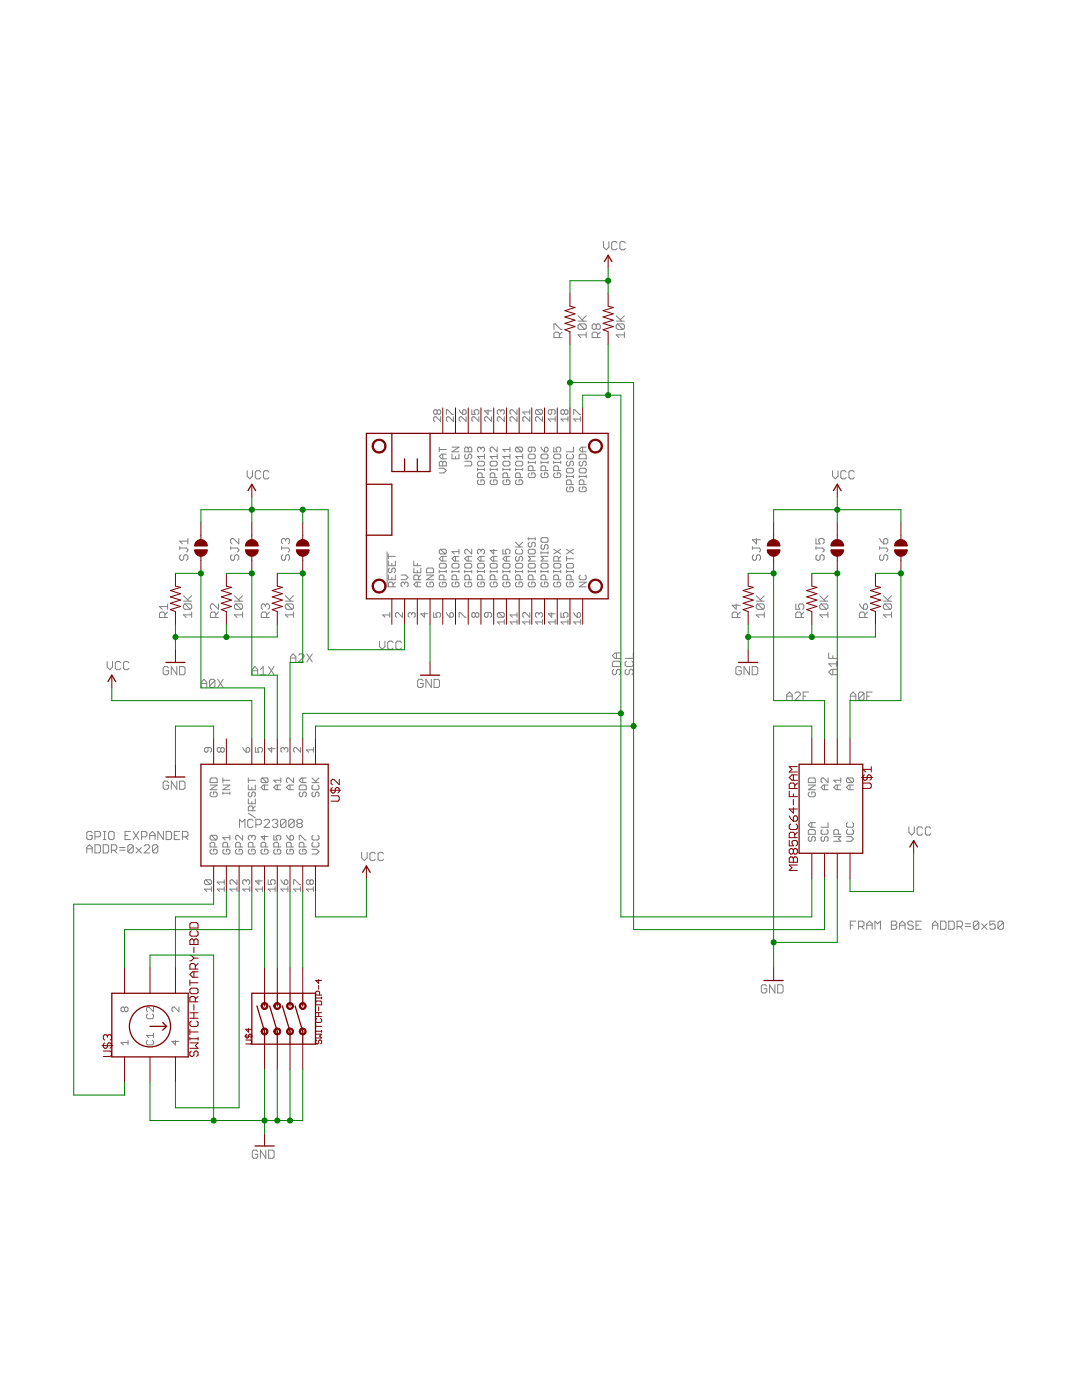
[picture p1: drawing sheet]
<?xml version="1.0" encoding="utf-8"?>
<!DOCTYPE eagle SYSTEM "eagle.dtd">
<eagle version="9.2.2">
<drawing>
<settings>
<setting alwaysvectorfont="yes"/>
<setting keepoldvectorfont="yes"/>
<setting verticaltext="up"/>
</settings>
<grid distance="0.1" unitdist="inch" unit="inch" style="lines" multiple="1" display="no" altdistance="0.01" altunitdist="inch" altunit="inch"/>
<schematic xreflabel="%F%N/%S.%C%R" xrefpart="/%S.%C%R">
<libraries>
<library name="microbuilder">
<symbols>
<symbol name="MICROSHIELD">
<wire x1="0" y1="33.02" x2="0" y2="22.86" width="0.254" layer="94"/>
<wire x1="0" y1="22.86" x2="0" y2="12.7" width="0.254" layer="94"/>
<wire x1="0" y1="12.7" x2="0" y2="0" width="0.254" layer="94"/>
<wire x1="0" y1="0" x2="48.26" y2="0" width="0.254" layer="94"/>
<wire x1="48.26" y1="0" x2="48.26" y2="33.02" width="0.254" layer="94"/>
<wire x1="48.26" y1="33.02" x2="12.7" y2="33.02" width="0.254" layer="94"/>
<pin name="!RESET" x="5.08" y="-5.08" length="middle" direction="in" rot="R90"/>
<pin name="3V" x="7.62" y="-5.08" length="middle" direction="sup" rot="R90"/>
<pin name="AREF" x="10.16" y="-5.08" length="middle" direction="pas" rot="R90"/>
<pin name="GND" x="12.7" y="-5.08" length="middle" direction="pwr" rot="R90"/>
<pin name="GPIOA0" x="15.24" y="-5.08" length="middle" rot="R90"/>
<pin name="GPIOA1" x="17.78" y="-5.08" length="middle" rot="R90"/>
<pin name="GPIOA2" x="20.32" y="-5.08" length="middle" rot="R90"/>
<pin name="GPIOA3" x="22.86" y="-5.08" length="middle" rot="R90"/>
<pin name="GPIOA4" x="25.4" y="-5.08" length="middle" rot="R90"/>
<pin name="GPIOA5" x="27.94" y="-5.08" length="middle" rot="R90"/>
<pin name="GPIOSCK" x="30.48" y="-5.08" length="middle" rot="R90"/>
<pin name="GPIOMOSI" x="33.02" y="-5.08" length="middle" rot="R90"/>
<pin name="GPIOMISO" x="35.56" y="-5.08" length="middle" rot="R90"/>
<pin name="GPIORX" x="38.1" y="-5.08" length="middle" rot="R90"/>
<pin name="GPIOTX" x="40.64" y="-5.08" length="middle" rot="R90"/>
<pin name="NC" x="43.18" y="-5.08" length="middle" direction="pas" rot="R90"/>
<pin name="GPIOSDA" x="43.18" y="38.1" length="middle" rot="R270"/>
<pin name="GPIOSCL" x="40.64" y="38.1" length="middle" rot="R270"/>
<circle x="45.72" y="30.48" radius="1.27" width="0.254" layer="94"/>
<circle x="45.72" y="2.54" radius="1.27" width="0.254" layer="94"/>
<pin name="GPIO5" x="38.1" y="38.1" length="middle" rot="R270"/>
<pin name="GPIO9" x="33.02" y="38.1" length="middle" rot="R270"/>
<pin name="GPIO6" x="35.56" y="38.1" length="middle" rot="R270"/>
<pin name="GPIO10" x="30.48" y="38.1" length="middle" rot="R270"/>
<pin name="GPIO11" x="27.94" y="38.1" length="middle" rot="R270"/>
<pin name="GPIO12" x="25.4" y="38.1" length="middle" rot="R270"/>
<pin name="GPIO13" x="22.86" y="38.1" length="middle" rot="R270"/>
<pin name="EN" x="17.78" y="38.1" length="middle" direction="pas" rot="R270"/>
<pin name="USB" x="20.32" y="38.1" length="middle" direction="sup" rot="R270"/>
<pin name="VBAT" x="15.24" y="38.1" length="middle" direction="sup" rot="R270"/>
<wire x1="12.7" y1="33.02" x2="5.08" y2="33.02" width="0.254" layer="94"/>
<wire x1="5.08" y1="33.02" x2="0" y2="33.02" width="0.254" layer="94"/>
<wire x1="5.08" y1="33.02" x2="5.08" y2="25.4" width="0.254" layer="94"/>
<wire x1="5.08" y1="25.4" x2="7.62" y2="25.4" width="0.254" layer="94"/>
<wire x1="7.62" y1="25.4" x2="10.16" y2="25.4" width="0.254" layer="94"/>
<wire x1="10.16" y1="25.4" x2="12.7" y2="25.4" width="0.254" layer="94"/>
<wire x1="12.7" y1="25.4" x2="12.7" y2="33.02" width="0.254" layer="94"/>
<wire x1="7.62" y1="27.94" x2="7.62" y2="25.4" width="0.254" layer="94"/>
<wire x1="10.16" y1="27.94" x2="10.16" y2="25.4" width="0.254" layer="94"/>
<wire x1="0" y1="22.86" x2="5.08" y2="22.86" width="0.254" layer="94"/>
<wire x1="5.08" y1="22.86" x2="5.08" y2="12.7" width="0.254" layer="94"/>
<wire x1="5.08" y1="12.7" x2="0" y2="12.7" width="0.254" layer="94"/>
<circle x="2.54" y="2.54" radius="1.27" width="0.254" layer="94"/>
<circle x="2.54" y="30.48" radius="1.27" width="0.254" layer="94"/>
</symbol>
</symbols>
<devicesets>
<deviceset name="FEATHERWING" prefix="MS">
<gates>
<gate name="G$1" symbol="MICROSHIELD" x="-25.4" y="-15.24"/>
</gates>
<devices>
<device name="" package="FEATHERWING">
<connects>
<connect gate="G$1" pin="!RESET" pad="1"/>
<connect gate="G$1" pin="3V" pad="2"/>
<connect gate="G$1" pin="AREF" pad="3"/>
<connect gate="G$1" pin="EN" pad="27"/>
<connect gate="G$1" pin="GND" pad="4"/>
<connect gate="G$1" pin="GPIO10" pad="22"/>
<connect gate="G$1" pin="GPIO11" pad="23"/>
<connect gate="G$1" pin="GPIO12" pad="24"/>
<connect gate="G$1" pin="GPIO13" pad="25"/>
<connect gate="G$1" pin="GPIO5" pad="19"/>
<connect gate="G$1" pin="GPIO6" pad="20"/>
<connect gate="G$1" pin="GPIO9" pad="21"/>
<connect gate="G$1" pin="GPIOA0" pad="5"/>
<connect gate="G$1" pin="GPIOA1" pad="6"/>
<connect gate="G$1" pin="GPIOA2" pad="7"/>
<connect gate="G$1" pin="GPIOA3" pad="8"/>
<connect gate="G$1" pin="GPIOA4" pad="9"/>
<connect gate="G$1" pin="GPIOA5" pad="10"/>
<connect gate="G$1" pin="GPIOMISO" pad="13"/>
<connect gate="G$1" pin="GPIOMOSI" pad="12"/>
<connect gate="G$1" pin="GPIORX" pad="14"/>
<connect gate="G$1" pin="GPIOSCK" pad="11"/>
<connect gate="G$1" pin="GPIOSCL" pad="18"/>
<connect gate="G$1" pin="GPIOSDA" pad="17"/>
<connect gate="G$1" pin="GPIOTX" pad="15"/>
<connect gate="G$1" pin="NC" pad="16"/>
<connect gate="G$1" pin="USB" pad="26"/>
<connect gate="G$1" pin="VBAT" pad="28"/>
</connects>
<technologies>
<technology name=""/>
</technologies>
</device>
<device name="_NODIM" package="FEATHERWING_DIM">
<connects>
<connect gate="G$1" pin="!RESET" pad="1"/>
<connect gate="G$1" pin="3V" pad="2"/>
<connect gate="G$1" pin="AREF" pad="3"/>
<connect gate="G$1" pin="EN" pad="27"/>
<connect gate="G$1" pin="GND" pad="4"/>
<connect gate="G$1" pin="GPIO10" pad="22"/>
<connect gate="G$1" pin="GPIO11" pad="23"/>
<connect gate="G$1" pin="GPIO12" pad="24"/>
<connect gate="G$1" pin="GPIO13" pad="25"/>
<connect gate="G$1" pin="GPIO5" pad="19"/>
<connect gate="G$1" pin="GPIO6" pad="20"/>
<connect gate="G$1" pin="GPIO9" pad="21"/>
<connect gate="G$1" pin="GPIOA0" pad="5"/>
<connect gate="G$1" pin="GPIOA1" pad="6"/>
<connect gate="G$1" pin="GPIOA2" pad="7"/>
<connect gate="G$1" pin="GPIOA3" pad="8"/>
<connect gate="G$1" pin="GPIOA4" pad="9"/>
<connect gate="G$1" pin="GPIOA5" pad="10"/>
<connect gate="G$1" pin="GPIOMISO" pad="13"/>
<connect gate="G$1" pin="GPIOMOSI" pad="12"/>
<connect gate="G$1" pin="GPIORX" pad="14"/>
<connect gate="G$1" pin="GPIOSCK" pad="11"/>
<connect gate="G$1" pin="GPIOSCL" pad="18"/>
<connect gate="G$1" pin="GPIOSDA" pad="17"/>
<connect gate="G$1" pin="GPIOTX" pad="15"/>
<connect gate="G$1" pin="NC" pad="16"/>
<connect gate="G$1" pin="USB" pad="26"/>
<connect gate="G$1" pin="VBAT" pad="28"/>
</connects>
<technologies>
<technology name=""/>
</technologies>
</device>
</devices>
</deviceset>
</devicesets>
</library>
<library name="rickk2">
<symbols>
<symbol name="MB85RC64-FRAM">
<pin name="A0" x="-10.16" y="7.62" visible="pin" length="middle" direction="in"/>
<pin name="A1" x="-10.16" y="5.08" visible="pin" length="middle" direction="in"/>
<pin name="A2" x="-10.16" y="2.54" visible="pin" length="middle" direction="in"/>
<pin name="GND" x="-10.16" y="0" visible="pin" length="middle" direction="pas"/>
<pin name="SDA" x="17.78" y="0" visible="pin" length="middle" rot="R180"/>
<pin name="SCL" x="17.78" y="2.54" visible="pin" length="middle" direction="in" rot="R180"/>
<pin name="WP" x="17.78" y="5.08" visible="pin" length="middle" direction="in" rot="R180"/>
<pin name="VCC" x="17.78" y="7.62" visible="pin" length="middle" direction="pwr" rot="R180"/>
<wire x1="-5.08" y1="-2.54" x2="-5.08" y2="10.16" width="0.254" layer="94"/>
<wire x1="-5.08" y1="10.16" x2="12.7" y2="10.16" width="0.254" layer="94"/>
<wire x1="12.7" y1="10.16" x2="12.7" y2="-2.54" width="0.254" layer="94"/>
<wire x1="12.7" y1="-2.54" x2="-5.08" y2="-2.54" width="0.254" layer="94"/>
<text x="-5.08" y="10.16" size="1.778" layer="94">&gt;NAME</text>
<text x="-5.08" y="-4.572" size="1.778" layer="94">&gt;VALUE</text>
</symbol>
<symbol name="MCP23008">
<pin name="SCK" x="-15.24" y="12.7" length="middle" direction="in"/>
<pin name="SDA" x="-15.24" y="10.16" length="middle"/>
<pin name="A2" x="-15.24" y="7.62" length="middle" direction="in"/>
<pin name="A1" x="-15.24" y="5.08" length="middle" direction="in"/>
<pin name="A0" x="-15.24" y="2.54" length="middle"/>
<pin name="/RESET" x="-15.24" y="0" length="middle" direction="in"/>
<pin name="INT" x="-15.24" y="-5.08" length="middle" direction="out"/>
<pin name="GND" x="-15.24" y="-7.62" length="middle" direction="pas"/>
<pin name="GP0" x="15.24" y="-7.62" length="middle" rot="R180"/>
<pin name="GP1" x="15.24" y="-5.08" length="middle" rot="R180"/>
<pin name="GP2" x="15.24" y="-2.54" length="middle" rot="R180"/>
<pin name="GP3" x="15.24" y="0" length="middle" rot="R180"/>
<pin name="GP4" x="15.24" y="2.54" length="middle" rot="R180"/>
<pin name="GP5" x="15.24" y="5.08" length="middle" rot="R180"/>
<pin name="GP6" x="15.24" y="7.62" length="middle" rot="R180"/>
<pin name="GP7" x="15.24" y="10.16" length="middle" rot="R180"/>
<pin name="VCC" x="15.24" y="12.7" length="middle" direction="pas" rot="R180"/>
<wire x1="-10.16" y1="-10.16" x2="-10.16" y2="15.24" width="0.254" layer="94"/>
<wire x1="-10.16" y1="15.24" x2="10.16" y2="15.24" width="0.254" layer="94"/>
<wire x1="10.16" y1="15.24" x2="10.16" y2="-10.16" width="0.254" layer="94"/>
<wire x1="10.16" y1="-10.16" x2="-10.16" y2="-10.16" width="0.254" layer="94"/>
<text x="-7.62" y="15.748" size="1.778" layer="94">&gt;NAME</text>
</symbol>
<symbol name="PAD-JUMPER-2-NO">
<wire x1="0.381" y1="0.635" x2="0.381" y2="-0.635" width="1.27" layer="94" curve="-180" cap="flat"/>
<wire x1="-0.381" y1="-0.635" x2="-0.381" y2="0.635" width="1.27" layer="94" curve="-180" cap="flat"/>
<wire x1="2.54" y1="0" x2="1.651" y2="0" width="0.1524" layer="94"/>
<wire x1="-2.54" y1="0" x2="-1.651" y2="0" width="0.1524" layer="94"/>
<text x="-2.54" y="2.54" size="1.778" layer="95">&gt;NAME</text>
<pin name="2" x="5.08" y="0" visible="off" length="short" direction="pas" swaplevel="1" rot="R180"/>
<pin name="1" x="-5.08" y="0" visible="off" length="short" direction="pas" swaplevel="1"/>
</symbol>
<symbol name="RESISTOR">
<wire x1="-2.54" y1="0" x2="-2.159" y2="1.016" width="0.1524" layer="94"/>
<wire x1="-2.159" y1="1.016" x2="-1.524" y2="-1.016" width="0.1524" layer="94"/>
<wire x1="-1.524" y1="-1.016" x2="-0.889" y2="1.016" width="0.1524" layer="94"/>
<wire x1="-0.889" y1="1.016" x2="-0.254" y2="-1.016" width="0.1524" layer="94"/>
<wire x1="-0.254" y1="-1.016" x2="0.381" y2="1.016" width="0.1524" layer="94"/>
<wire x1="0.381" y1="1.016" x2="1.016" y2="-1.016" width="0.1524" layer="94"/>
<wire x1="1.016" y1="-1.016" x2="1.651" y2="1.016" width="0.1524" layer="94"/>
<wire x1="1.651" y1="1.016" x2="2.286" y2="-1.016" width="0.1524" layer="94"/>
<wire x1="2.286" y1="-1.016" x2="2.54" y2="0" width="0.1524" layer="94"/>
<text x="-3.81" y="1.4986" size="1.778" layer="95">&gt;NAME</text>
<text x="-3.81" y="-3.302" size="1.778" layer="96">&gt;VALUE</text>
<pin name="2" x="5.08" y="0" visible="off" length="short" direction="pas" swaplevel="1" rot="R180"/>
<pin name="1" x="-5.08" y="0" visible="off" length="short" direction="pas" swaplevel="1"/>
</symbol>
<symbol name="SWITCH-ROTARY-BCD">
<pin name="1" x="-5.08" y="-10.16" visible="pin" length="middle" direction="pas" rot="R90"/>
<pin name="C1" x="0" y="-10.16" visible="pin" length="middle" direction="pas" rot="R90"/>
<pin name="4" x="5.08" y="-10.16" visible="pin" length="middle" direction="pas" rot="R90"/>
<pin name="2" x="5.08" y="12.7" visible="pin" length="middle" direction="pas" rot="R270"/>
<pin name="C2" x="0" y="12.7" visible="pin" length="middle" direction="pas" rot="R270"/>
<pin name="8" x="-5.08" y="12.7" visible="pin" length="middle" direction="pas" rot="R270"/>
<wire x1="-7.62" y1="-5.08" x2="-7.62" y2="7.62" width="0.254" layer="94"/>
<wire x1="-7.62" y1="7.62" x2="7.62" y2="7.62" width="0.254" layer="94"/>
<wire x1="7.62" y1="7.62" x2="7.62" y2="-5.08" width="0.254" layer="94"/>
<wire x1="7.62" y1="-5.08" x2="-7.62" y2="-5.08" width="0.254" layer="94"/>
<circle x="0" y="1.016" radius="4.10349375" width="0.254" layer="94"/>
<wire x1="0" y1="1.016" x2="3.302" y2="1.016" width="0.254" layer="94"/>
<wire x1="3.302" y1="1.016" x2="2.54" y2="1.778" width="0.254" layer="94"/>
<wire x1="3.302" y1="1.016" x2="2.54" y2="0.254" width="0.254" layer="94"/>
<text x="-7.62" y="-5.08" size="1.778" layer="94" rot="R90">&gt;NAME</text>
<text x="9.652" y="-5.08" size="1.778" layer="94" rot="R90">&gt;VALUE</text>
</symbol>
<symbol name="SWITCH-DIP-4">
<pin name="1" x="-10.16" y="5.08" visible="off" length="middle" direction="pas"/>
<pin name="2" x="10.16" y="5.08" visible="off" length="middle" direction="pas" rot="R180"/>
<circle x="-2.54" y="5.08" radius="0.567959375" width="0.254" layer="94"/>
<circle x="2.54" y="5.08" radius="0.567959375" width="0.254" layer="94"/>
<wire x1="-2.54" y1="5.08" x2="2.54" y2="6.604" width="0.254" layer="94"/>
<wire x1="-5.08" y1="5.08" x2="-2.54" y2="5.08" width="0.254" layer="94"/>
<wire x1="5.08" y1="5.08" x2="2.54" y2="5.08" width="0.254" layer="94"/>
<pin name="3" x="-10.16" y="2.54" visible="off" length="middle" direction="pas"/>
<pin name="4" x="10.16" y="2.54" visible="off" length="middle" direction="pas" rot="R180"/>
<circle x="-2.54" y="2.54" radius="0.567959375" width="0.254" layer="94"/>
<circle x="2.54" y="2.54" radius="0.567959375" width="0.254" layer="94"/>
<wire x1="-2.54" y1="2.54" x2="2.54" y2="4.064" width="0.254" layer="94"/>
<wire x1="-5.08" y1="2.54" x2="-2.54" y2="2.54" width="0.254" layer="94"/>
<wire x1="5.08" y1="2.54" x2="2.54" y2="2.54" width="0.254" layer="94"/>
<pin name="5" x="-10.16" y="0" visible="off" length="middle" direction="pas"/>
<pin name="6" x="10.16" y="0" visible="off" length="middle" direction="pas" rot="R180"/>
<circle x="-2.54" y="0" radius="0.567959375" width="0.254" layer="94"/>
<circle x="2.54" y="0" radius="0.567959375" width="0.254" layer="94"/>
<wire x1="-2.54" y1="0" x2="2.54" y2="1.524" width="0.254" layer="94"/>
<wire x1="-5.08" y1="0" x2="-2.54" y2="0" width="0.254" layer="94"/>
<wire x1="5.08" y1="0" x2="2.54" y2="0" width="0.254" layer="94"/>
<pin name="7" x="-10.16" y="-2.54" visible="off" length="middle" direction="pas"/>
<pin name="8" x="10.16" y="-2.54" visible="off" length="middle" direction="pas" rot="R180"/>
<circle x="-2.54" y="-2.54" radius="0.567959375" width="0.254" layer="94"/>
<circle x="2.54" y="-2.54" radius="0.567959375" width="0.254" layer="94"/>
<wire x1="-2.54" y1="-2.54" x2="2.54" y2="-1.016" width="0.254" layer="94"/>
<wire x1="-5.08" y1="-2.54" x2="-2.54" y2="-2.54" width="0.254" layer="94"/>
<wire x1="5.08" y1="-2.54" x2="2.54" y2="-2.54" width="0.254" layer="94"/>
<wire x1="-5.08" y1="-5.08" x2="-5.08" y2="7.62" width="0.254" layer="94"/>
<wire x1="-5.08" y1="7.62" x2="5.08" y2="7.62" width="0.254" layer="94"/>
<wire x1="5.08" y1="7.62" x2="5.08" y2="-5.08" width="0.254" layer="94"/>
<wire x1="5.08" y1="-5.08" x2="-5.08" y2="-5.08" width="0.254" layer="94"/>
<text x="-5.08" y="7.62" size="1.27" layer="94">&gt;NAME</text>
<text x="-5.08" y="-6.35" size="1.27" layer="94">&gt;VALUE</text>
</symbol>
<symbol name="DGND">
<wire x1="-1.905" y1="0" x2="1.905" y2="0" width="0.254" layer="94"/>
<text x="-2.54" y="-2.54" size="1.778" layer="96">&gt;VALUE</text>
<pin name="GND" x="0" y="2.54" visible="off" length="short" direction="sup" rot="R270"/>
</symbol>
<symbol name="VCC">
<wire x1="0.762" y1="1.27" x2="0" y2="2.54" width="0.254" layer="94"/>
<wire x1="0" y1="2.54" x2="-0.762" y2="1.27" width="0.254" layer="94"/>
<text x="-1.016" y="3.556" size="1.778" layer="96">&gt;VALUE</text>
<pin name="VCC" x="0" y="0" visible="off" length="short" direction="sup" rot="R90"/>
</symbol>
</symbols>
<devicesets>
<deviceset name="MB85RC64-FRAM">
<gates>
<gate name="G$1" symbol="MB85RC64-FRAM" x="5.08" y="2.54"/>
</gates>
<devices>
<device name="" package="8-SOIC-MAXIM">
<connects>
<connect gate="G$1" pin="A0" pad="1"/>
<connect gate="G$1" pin="A1" pad="2"/>
<connect gate="G$1" pin="A2" pad="3"/>
<connect gate="G$1" pin="GND" pad="4"/>
<connect gate="G$1" pin="SCL" pad="6"/>
<connect gate="G$1" pin="SDA" pad="5"/>
<connect gate="G$1" pin="VCC" pad="8"/>
<connect gate="G$1" pin="WP" pad="7"/>
</connects>
<technologies>
<technology name=""/>
</technologies>
</device>
</devices>
</deviceset>
<deviceset name="MCP23008">
<gates>
<gate name="G$1" symbol="MCP23008" x="0" y="-2.54"/>
</gates>
<devices>
<device name="" package="SOIC-18-W-MAXIM">
<connects>
<connect gate="G$1" pin="/RESET" pad="6"/>
<connect gate="G$1" pin="A0" pad="5"/>
<connect gate="G$1" pin="A1" pad="4"/>
<connect gate="G$1" pin="A2" pad="3"/>
<connect gate="G$1" pin="GND" pad="9"/>
<connect gate="G$1" pin="GP0" pad="10"/>
<connect gate="G$1" pin="GP1" pad="11"/>
<connect gate="G$1" pin="GP2" pad="12"/>
<connect gate="G$1" pin="GP3" pad="13"/>
<connect gate="G$1" pin="GP4" pad="14"/>
<connect gate="G$1" pin="GP5" pad="15"/>
<connect gate="G$1" pin="GP6" pad="16"/>
<connect gate="G$1" pin="GP7" pad="17"/>
<connect gate="G$1" pin="INT" pad="8"/>
<connect gate="G$1" pin="SCK" pad="1"/>
<connect gate="G$1" pin="SDA" pad="2"/>
<connect gate="G$1" pin="VCC" pad="18"/>
</connects>
<technologies>
<technology name=""/>
</technologies>
</device>
</devices>
</deviceset>
<deviceset name="JUMPER-PAD-2-NO" prefix="SJ">
<gates>
<gate name="G$1" symbol="PAD-JUMPER-2-NO" x="0" y="0"/>
</gates>
<devices>
<device name="" package="PAD-JUMPER-2-NO_NO_SILK">
<connects>
<connect gate="G$1" pin="1" pad="1"/>
<connect gate="G$1" pin="2" pad="2"/>
</connects>
<technologies>
<technology name=""/>
</technologies>
</device>
</devices>
</deviceset>
<deviceset name="RES-10K-0603" prefix="R" uservalue="yes">
<gates>
<gate name="G$1" symbol="RESISTOR" x="0" y="0"/>
</gates>
<devices>
<device name="0603" package="0603-RES">
<connects>
<connect gate="G$1" pin="1" pad="1"/>
<connect gate="G$1" pin="2" pad="2"/>
</connects>
<technologies>
<technology name="">
<attribute name="PROD_ID" value=""/>
<attribute name="VALUE" value="10K" constant="no"/>
</technology>
</technologies>
</device>
</devices>
</deviceset>
<deviceset name="SWITCH-ROTARY-BCD">
<gates>
<gate name="G$1" symbol="SWITCH-ROTARY-BCD" x="0" y="0"/>
</gates>
<devices>
<device name="" package="SWITCH-ROTARY-BCD">
<connects>
<connect gate="G$1" pin="1" pad="P$1"/>
<connect gate="G$1" pin="2" pad="P$4"/>
<connect gate="G$1" pin="4" pad="P$3"/>
<connect gate="G$1" pin="8" pad="P$6"/>
<connect gate="G$1" pin="C1" pad="P$2"/>
<connect gate="G$1" pin="C2" pad="P$5"/>
</connects>
<technologies>
<technology name=""/>
</technologies>
</device>
</devices>
</deviceset>
<deviceset name="SWITCH-DIP-4">
<gates>
<gate name="G$1" symbol="SWITCH-DIP-4" x="2.54" y="-5.08"/>
</gates>
<devices>
<device name="" package="SWITCH-DIP-4">
<connects>
<connect gate="G$1" pin="1" pad="P$1"/>
<connect gate="G$1" pin="2" pad="P$2"/>
<connect gate="G$1" pin="3" pad="P$3"/>
<connect gate="G$1" pin="4" pad="P$4"/>
<connect gate="G$1" pin="5" pad="P$5"/>
<connect gate="G$1" pin="6" pad="P$6"/>
<connect gate="G$1" pin="7" pad="P$7"/>
<connect gate="G$1" pin="8" pad="P$8"/>
</connects>
<technologies>
<technology name=""/>
</technologies>
</device>
</devices>
</deviceset>
<deviceset name="GND" prefix="GND">
<gates>
<gate name="1" symbol="DGND" x="0" y="0"/>
</gates>
<devices>
<device name="">
<technologies>
<technology name=""/>
</technologies>
</device>
</devices>
</deviceset>
<deviceset name="VCC" prefix="SUPPLY">
<gates>
<gate name="G$1" symbol="VCC" x="0" y="0"/>
</gates>
<devices>
<device name="">
<technologies>
<technology name=""/>
</technologies>
</device>
</devices>
</deviceset>
</devicesets>
</library>
</libraries>
<attributes>
</attributes>
<variantdefs>
</variantdefs>
<classes>
<class number="0" name="default" width="0" drill="0">
</class>
</classes>
<parts>
<part name="MS1" library="microbuilder" deviceset="FEATHERWING" device="" value="FEATHERWING"/>
<part name="U$1" library="rickk2" deviceset="MB85RC64-FRAM" device=""/>
<part name="U$2" library="rickk2" deviceset="MCP23008" device=""/>
<part name="SJ1" library="rickk2" deviceset="JUMPER-PAD-2-NO" device=""/>
<part name="SJ2" library="rickk2" deviceset="JUMPER-PAD-2-NO" device=""/>
<part name="SJ3" library="rickk2" deviceset="JUMPER-PAD-2-NO" device=""/>
<part name="SJ4" library="rickk2" deviceset="JUMPER-PAD-2-NO" device=""/>
<part name="SJ5" library="rickk2" deviceset="JUMPER-PAD-2-NO" device=""/>
<part name="SJ6" library="rickk2" deviceset="JUMPER-PAD-2-NO" device=""/>
<part name="R1" library="rickk2" deviceset="RES-10K-0603" device="0603" value="10K"/>
<part name="R2" library="rickk2" deviceset="RES-10K-0603" device="0603" value="10K"/>
<part name="R3" library="rickk2" deviceset="RES-10K-0603" device="0603" value="10K"/>
<part name="R4" library="rickk2" deviceset="RES-10K-0603" device="0603" value="10K"/>
<part name="R5" library="rickk2" deviceset="RES-10K-0603" device="0603" value="10K"/>
<part name="R6" library="rickk2" deviceset="RES-10K-0603" device="0603" value="10K"/>
<part name="R7" library="rickk2" deviceset="RES-10K-0603" device="0603" value="10K"/>
<part name="R8" library="rickk2" deviceset="RES-10K-0603" device="0603" value="10K"/>
<part name="U$3" library="rickk2" deviceset="SWITCH-ROTARY-BCD" device=""/>
<part name="U$4" library="rickk2" deviceset="SWITCH-DIP-4" device=""/>
<part name="GND1" library="rickk2" deviceset="GND" device=""/>
<part name="SUPPLY1" library="rickk2" deviceset="VCC" device=""/>
<part name="SUPPLY2" library="rickk2" deviceset="VCC" device=""/>
<part name="GND2" library="rickk2" deviceset="GND" device=""/>
<part name="GND3" library="rickk2" deviceset="GND" device=""/>
<part name="SUPPLY3" library="rickk2" deviceset="VCC" device=""/>
<part name="SUPPLY4" library="rickk2" deviceset="VCC" device=""/>
<part name="SUPPLY5" library="rickk2" deviceset="VCC" device=""/>
<part name="GND5" library="rickk2" deviceset="GND" device=""/>
<part name="SUPPLY6" library="rickk2" deviceset="VCC" device=""/>
<part name="GND4" library="rickk2" deviceset="GND" device=""/>
<part name="GND6" library="rickk2" deviceset="GND" device=""/>
</parts>
<sheets>
<sheet>
<plain>
<text x="193.04" y="30.48" size="1.778" layer="97">FRAM BASE ADDR=0x50</text>
<text x="71.12" y="50.8" size="1.778" layer="97">MCP23008</text>
<text x="40.64" y="45.72" size="1.778" layer="97">GPIO EXPANDER
ADDR=0x20</text>
</plain>
<instances>
<instance part="MS1" gate="G$1" x="96.52" y="96.52" smashed="yes"/>
<instance part="U$1" gate="G$1" x="185.42" y="58.42" smashed="yes" rot="R270">
<attribute name="NAME" x="195.58" y="63.5" size="1.778" layer="94" rot="R270"/>
<attribute name="VALUE" x="180.848" y="63.5" size="1.778" layer="94" rot="R270"/>
</instance>
<instance part="U$2" gate="G$1" x="73.66" y="53.34" smashed="yes" rot="R270">
<attribute name="NAME" x="89.408" y="60.96" size="1.778" layer="94" rot="R270"/>
</instance>
<instance part="SJ1" gate="G$1" x="63.5" y="106.68" smashed="yes" rot="R90">
<attribute name="NAME" x="60.96" y="104.14" size="1.778" layer="95" rot="R90"/>
</instance>
<instance part="SJ2" gate="G$1" x="73.66" y="106.68" smashed="yes" rot="R90">
<attribute name="NAME" x="71.12" y="104.14" size="1.778" layer="95" rot="R90"/>
</instance>
<instance part="SJ3" gate="G$1" x="83.82" y="106.68" smashed="yes" rot="R90">
<attribute name="NAME" x="81.28" y="104.14" size="1.778" layer="95" rot="R90"/>
</instance>
<instance part="SJ4" gate="G$1" x="177.8" y="106.68" smashed="yes" rot="R90">
<attribute name="NAME" x="175.26" y="104.14" size="1.778" layer="95" rot="R90"/>
</instance>
<instance part="SJ5" gate="G$1" x="190.5" y="106.68" smashed="yes" rot="R90">
<attribute name="NAME" x="187.96" y="104.14" size="1.778" layer="95" rot="R90"/>
</instance>
<instance part="SJ6" gate="G$1" x="203.2" y="106.68" smashed="yes" rot="R90">
<attribute name="NAME" x="200.66" y="104.14" size="1.778" layer="95" rot="R90"/>
</instance>
<instance part="R1" gate="G$1" x="58.42" y="96.52" smashed="yes" rot="R90">
<attribute name="NAME" x="56.9214" y="92.71" size="1.778" layer="95" rot="R90"/>
<attribute name="VALUE" x="61.722" y="92.71" size="1.778" layer="96" rot="R90"/>
</instance>
<instance part="R2" gate="G$1" x="68.58" y="96.52" smashed="yes" rot="R90">
<attribute name="NAME" x="67.0814" y="92.71" size="1.778" layer="95" rot="R90"/>
<attribute name="VALUE" x="71.882" y="92.71" size="1.778" layer="96" rot="R90"/>
</instance>
<instance part="R3" gate="G$1" x="78.74" y="96.52" smashed="yes" rot="R90">
<attribute name="NAME" x="77.2414" y="92.71" size="1.778" layer="95" rot="R90"/>
<attribute name="VALUE" x="82.042" y="92.71" size="1.778" layer="96" rot="R90"/>
</instance>
<instance part="R4" gate="G$1" x="172.72" y="96.52" smashed="yes" rot="R90">
<attribute name="NAME" x="171.2214" y="92.71" size="1.778" layer="95" rot="R90"/>
<attribute name="VALUE" x="176.022" y="92.71" size="1.778" layer="96" rot="R90"/>
</instance>
<instance part="R5" gate="G$1" x="185.42" y="96.52" smashed="yes" rot="R90">
<attribute name="NAME" x="183.9214" y="92.71" size="1.778" layer="95" rot="R90"/>
<attribute name="VALUE" x="188.722" y="92.71" size="1.778" layer="96" rot="R90"/>
</instance>
<instance part="R6" gate="G$1" x="198.12" y="96.52" smashed="yes" rot="R90">
<attribute name="NAME" x="196.6214" y="92.71" size="1.778" layer="95" rot="R90"/>
<attribute name="VALUE" x="201.422" y="92.71" size="1.778" layer="96" rot="R90"/>
</instance>
<instance part="R7" gate="G$1" x="137.16" y="152.4" smashed="yes" rot="R90">
<attribute name="NAME" x="135.6614" y="148.59" size="1.778" layer="95" rot="R90"/>
<attribute name="VALUE" x="140.462" y="148.59" size="1.778" layer="96" rot="R90"/>
</instance>
<instance part="R8" gate="G$1" x="144.78" y="152.4" smashed="yes" rot="R90">
<attribute name="NAME" x="143.2814" y="148.59" size="1.778" layer="95" rot="R90"/>
<attribute name="VALUE" x="148.082" y="148.59" size="1.778" layer="96" rot="R90"/>
</instance>
<instance part="U$3" gate="G$1" x="53.34" y="10.16" smashed="yes">
<attribute name="NAME" x="45.72" y="5.08" size="1.778" layer="94" rot="R90"/>
<attribute name="VALUE" x="62.992" y="5.08" size="1.778" layer="94" rot="R90"/>
</instance>
<instance part="U$4" gate="G$1" x="81.28" y="12.7" smashed="yes" rot="R90">
<attribute name="NAME" x="73.66" y="7.62" size="1.27" layer="94" rot="R90"/>
<attribute name="VALUE" x="87.63" y="7.62" size="1.27" layer="94" rot="R90"/>
</instance>
<instance part="GND1" gate="1" x="58.42" y="83.82" smashed="yes">
<attribute name="VALUE" x="55.88" y="81.28" size="1.778" layer="96"/>
</instance>
<instance part="SUPPLY1" gate="G$1" x="73.66" y="116.84" smashed="yes">
<attribute name="VALUE" x="72.644" y="120.396" size="1.778" layer="96"/>
</instance>
<instance part="SUPPLY2" gate="G$1" x="190.5" y="116.84" smashed="yes">
<attribute name="VALUE" x="189.484" y="120.396" size="1.778" layer="96"/>
</instance>
<instance part="GND2" gate="1" x="172.72" y="83.82" smashed="yes">
<attribute name="VALUE" x="170.18" y="81.28" size="1.778" layer="96"/>
</instance>
<instance part="GND3" gate="1" x="58.42" y="60.96" smashed="yes">
<attribute name="VALUE" x="55.88" y="58.42" size="1.778" layer="96"/>
</instance>
<instance part="SUPPLY3" gate="G$1" x="96.52" y="40.64" smashed="yes">
<attribute name="VALUE" x="95.504" y="44.196" size="1.778" layer="96"/>
</instance>
<instance part="SUPPLY4" gate="G$1" x="205.74" y="45.72" smashed="yes">
<attribute name="VALUE" x="204.724" y="49.276" size="1.778" layer="96"/>
</instance>
<instance part="SUPPLY5" gate="G$1" x="144.78" y="162.56" smashed="yes">
<attribute name="VALUE" x="143.764" y="166.116" size="1.778" layer="96"/>
</instance>
<instance part="GND5" gate="1" x="177.8" y="20.32" smashed="yes">
<attribute name="VALUE" x="175.26" y="17.78" size="1.778" layer="96"/>
</instance>
<instance part="SUPPLY6" gate="G$1" x="45.72" y="78.74" smashed="yes">
<attribute name="VALUE" x="44.704" y="82.296" size="1.778" layer="96"/>
</instance>
<instance part="GND4" gate="1" x="109.22" y="81.28" smashed="yes">
<attribute name="VALUE" x="106.68" y="78.74" size="1.778" layer="96"/>
</instance>
<instance part="GND6" gate="1" x="76.2" y="-12.7" smashed="yes">
<attribute name="VALUE" x="73.66" y="-15.24" size="1.778" layer="96"/>
</instance>
</instances>
<busses>
</busses>
<nets>
<net name="A0X" class="0">
<segment>
<pinref part="SJ1" gate="G$1" pin="1"/>
<pinref part="R1" gate="G$1" pin="2"/>
<wire x1="63.5" y1="101.6" x2="58.42" y2="101.6" width="0.1524" layer="91"/>
<pinref part="U$2" gate="G$1" pin="A0"/>
<wire x1="76.2" y1="68.58" x2="76.2" y2="78.74" width="0.1524" layer="91"/>
<wire x1="76.2" y1="78.74" x2="63.5" y2="78.74" width="0.1524" layer="91"/>
<wire x1="63.5" y1="78.74" x2="63.5" y2="101.6" width="0.1524" layer="91"/>
<junction x="63.5" y="101.6"/>
<label x="63.5" y="78.74" size="1.778" layer="95"/>
</segment>
</net>
<net name="A1X" class="0">
<segment>
<pinref part="SJ2" gate="G$1" pin="1"/>
<pinref part="R2" gate="G$1" pin="2"/>
<wire x1="73.66" y1="101.6" x2="68.58" y2="101.6" width="0.1524" layer="91"/>
<wire x1="73.66" y1="101.6" x2="73.66" y2="81.28" width="0.1524" layer="91"/>
<junction x="73.66" y="101.6"/>
<wire x1="73.66" y1="81.28" x2="78.74" y2="81.28" width="0.1524" layer="91"/>
<pinref part="U$2" gate="G$1" pin="A1"/>
<wire x1="78.74" y1="81.28" x2="78.74" y2="68.58" width="0.1524" layer="91"/>
<label x="73.66" y="81.28" size="1.778" layer="95"/>
</segment>
</net>
<net name="A2X" class="0">
<segment>
<pinref part="SJ3" gate="G$1" pin="1"/>
<pinref part="R3" gate="G$1" pin="2"/>
<wire x1="83.82" y1="101.6" x2="78.74" y2="101.6" width="0.1524" layer="91"/>
<wire x1="83.82" y1="101.6" x2="83.82" y2="83.82" width="0.1524" layer="91"/>
<junction x="83.82" y="101.6"/>
<wire x1="83.82" y1="83.82" x2="81.28" y2="83.82" width="0.1524" layer="91"/>
<pinref part="U$2" gate="G$1" pin="A2"/>
<wire x1="81.28" y1="83.82" x2="81.28" y2="68.58" width="0.1524" layer="91"/>
<label x="81.28" y="83.82" size="1.778" layer="95"/>
</segment>
</net>
<net name="GND" class="0">
<segment>
<pinref part="R3" gate="G$1" pin="1"/>
<wire x1="78.74" y1="91.44" x2="78.74" y2="88.9" width="0.1524" layer="91"/>
<wire x1="78.74" y1="88.9" x2="68.58" y2="88.9" width="0.1524" layer="91"/>
<pinref part="R2" gate="G$1" pin="1"/>
<wire x1="68.58" y1="88.9" x2="68.58" y2="91.44" width="0.1524" layer="91"/>
<wire x1="68.58" y1="88.9" x2="58.42" y2="88.9" width="0.1524" layer="91"/>
<junction x="68.58" y="88.9"/>
<pinref part="R1" gate="G$1" pin="1"/>
<wire x1="58.42" y1="88.9" x2="58.42" y2="91.44" width="0.1524" layer="91"/>
<wire x1="58.42" y1="88.9" x2="58.42" y2="86.36" width="0.1524" layer="91"/>
<junction x="58.42" y="88.9"/>
<pinref part="GND1" gate="1" pin="GND"/>
</segment>
<segment>
<pinref part="R6" gate="G$1" pin="1"/>
<wire x1="198.12" y1="91.44" x2="198.12" y2="88.9" width="0.1524" layer="91"/>
<wire x1="198.12" y1="88.9" x2="185.42" y2="88.9" width="0.1524" layer="91"/>
<pinref part="R5" gate="G$1" pin="1"/>
<wire x1="185.42" y1="88.9" x2="185.42" y2="91.44" width="0.1524" layer="91"/>
<pinref part="R4" gate="G$1" pin="1"/>
<wire x1="185.42" y1="88.9" x2="172.72" y2="88.9" width="0.1524" layer="91"/>
<wire x1="172.72" y1="88.9" x2="172.72" y2="91.44" width="0.1524" layer="91"/>
<junction x="185.42" y="88.9"/>
<wire x1="172.72" y1="88.9" x2="172.72" y2="86.36" width="0.1524" layer="91"/>
<junction x="172.72" y="88.9"/>
<pinref part="GND2" gate="1" pin="GND"/>
</segment>
<segment>
<pinref part="U$2" gate="G$1" pin="GND"/>
<wire x1="66.04" y1="68.58" x2="66.04" y2="71.12" width="0.1524" layer="91"/>
<wire x1="66.04" y1="71.12" x2="58.42" y2="71.12" width="0.1524" layer="91"/>
<wire x1="58.42" y1="71.12" x2="58.42" y2="63.5" width="0.1524" layer="91"/>
<pinref part="GND3" gate="1" pin="GND"/>
</segment>
<segment>
<pinref part="U$1" gate="G$1" pin="GND"/>
<wire x1="185.42" y1="68.58" x2="185.42" y2="71.12" width="0.1524" layer="91"/>
<wire x1="185.42" y1="71.12" x2="177.8" y2="71.12" width="0.1524" layer="91"/>
<wire x1="177.8" y1="71.12" x2="177.8" y2="27.94" width="0.1524" layer="91"/>
<pinref part="U$1" gate="G$1" pin="WP"/>
<wire x1="177.8" y1="27.94" x2="177.8" y2="22.86" width="0.1524" layer="91"/>
<wire x1="177.8" y1="27.94" x2="190.5" y2="27.94" width="0.1524" layer="91"/>
<wire x1="190.5" y1="27.94" x2="190.5" y2="40.64" width="0.1524" layer="91"/>
<junction x="177.8" y="27.94"/>
<pinref part="GND5" gate="1" pin="GND"/>
</segment>
<segment>
<pinref part="MS1" gate="G$1" pin="GND"/>
<wire x1="109.22" y1="91.44" x2="109.22" y2="83.82" width="0.1524" layer="91"/>
<pinref part="GND4" gate="1" pin="GND"/>
</segment>
<segment>
<pinref part="U$4" gate="G$1" pin="1"/>
<wire x1="76.2" y1="2.54" x2="76.2" y2="-7.62" width="0.1524" layer="91"/>
<wire x1="76.2" y1="-7.62" x2="78.74" y2="-7.62" width="0.1524" layer="91"/>
<pinref part="U$4" gate="G$1" pin="3"/>
<wire x1="78.74" y1="-7.62" x2="78.74" y2="2.54" width="0.1524" layer="91"/>
<wire x1="78.74" y1="-7.62" x2="81.28" y2="-7.62" width="0.1524" layer="91"/>
<junction x="78.74" y="-7.62"/>
<pinref part="U$4" gate="G$1" pin="5"/>
<wire x1="81.28" y1="-7.62" x2="81.28" y2="2.54" width="0.1524" layer="91"/>
<wire x1="81.28" y1="-7.62" x2="83.82" y2="-7.62" width="0.1524" layer="91"/>
<junction x="81.28" y="-7.62"/>
<pinref part="U$4" gate="G$1" pin="7"/>
<wire x1="83.82" y1="-7.62" x2="83.82" y2="2.54" width="0.1524" layer="91"/>
<wire x1="76.2" y1="-10.16" x2="76.2" y2="-7.62" width="0.1524" layer="91"/>
<junction x="76.2" y="-7.62"/>
<pinref part="GND6" gate="1" pin="GND"/>
<wire x1="76.2" y1="-7.62" x2="66.04" y2="-7.62" width="0.1524" layer="91"/>
<pinref part="U$3" gate="G$1" pin="C1"/>
<wire x1="66.04" y1="-7.62" x2="53.34" y2="-7.62" width="0.1524" layer="91"/>
<wire x1="53.34" y1="-7.62" x2="53.34" y2="0" width="0.1524" layer="91"/>
<pinref part="U$3" gate="G$1" pin="C2"/>
<wire x1="53.34" y1="22.86" x2="53.34" y2="25.4" width="0.1524" layer="91"/>
<wire x1="53.34" y1="25.4" x2="66.04" y2="25.4" width="0.1524" layer="91"/>
<wire x1="66.04" y1="25.4" x2="66.04" y2="-7.62" width="0.1524" layer="91"/>
<junction x="66.04" y="-7.62"/>
</segment>
</net>
<net name="VCC" class="0">
<segment>
<pinref part="SJ4" gate="G$1" pin="2"/>
<wire x1="177.8" y1="111.76" x2="177.8" y2="114.3" width="0.1524" layer="91"/>
<wire x1="177.8" y1="114.3" x2="190.5" y2="114.3" width="0.1524" layer="91"/>
<pinref part="SJ5" gate="G$1" pin="2"/>
<wire x1="190.5" y1="114.3" x2="190.5" y2="111.76" width="0.1524" layer="91"/>
<wire x1="190.5" y1="114.3" x2="203.2" y2="114.3" width="0.1524" layer="91"/>
<junction x="190.5" y="114.3"/>
<pinref part="SJ6" gate="G$1" pin="2"/>
<wire x1="203.2" y1="114.3" x2="203.2" y2="111.76" width="0.1524" layer="91"/>
<wire x1="190.5" y1="114.3" x2="190.5" y2="116.84" width="0.1524" layer="91"/>
<pinref part="SUPPLY2" gate="G$1" pin="VCC"/>
</segment>
<segment>
<pinref part="SUPPLY3" gate="G$1" pin="VCC"/>
<wire x1="96.52" y1="33.02" x2="96.52" y2="40.64" width="0.1524" layer="91"/>
<pinref part="U$2" gate="G$1" pin="VCC"/>
<wire x1="86.36" y1="38.1" x2="86.36" y2="33.02" width="0.1524" layer="91"/>
<wire x1="86.36" y1="33.02" x2="96.52" y2="33.02" width="0.1524" layer="91"/>
</segment>
<segment>
<pinref part="U$1" gate="G$1" pin="VCC"/>
<wire x1="193.04" y1="40.64" x2="193.04" y2="38.1" width="0.1524" layer="91"/>
<wire x1="193.04" y1="38.1" x2="205.74" y2="38.1" width="0.1524" layer="91"/>
<wire x1="205.74" y1="38.1" x2="205.74" y2="45.72" width="0.1524" layer="91"/>
<pinref part="SUPPLY4" gate="G$1" pin="VCC"/>
</segment>
<segment>
<pinref part="R7" gate="G$1" pin="2"/>
<wire x1="137.16" y1="157.48" x2="137.16" y2="160.02" width="0.1524" layer="91"/>
<wire x1="137.16" y1="160.02" x2="144.78" y2="160.02" width="0.1524" layer="91"/>
<pinref part="R8" gate="G$1" pin="2"/>
<wire x1="144.78" y1="160.02" x2="144.78" y2="157.48" width="0.1524" layer="91"/>
<wire x1="144.78" y1="160.02" x2="144.78" y2="162.56" width="0.1524" layer="91"/>
<junction x="144.78" y="160.02"/>
<pinref part="SUPPLY5" gate="G$1" pin="VCC"/>
</segment>
<segment>
<pinref part="U$2" gate="G$1" pin="/RESET"/>
<wire x1="73.66" y1="68.58" x2="73.66" y2="76.2" width="0.1524" layer="91"/>
<wire x1="73.66" y1="76.2" x2="45.72" y2="76.2" width="0.1524" layer="91"/>
<wire x1="45.72" y1="76.2" x2="45.72" y2="78.74" width="0.1524" layer="91"/>
<pinref part="SUPPLY6" gate="G$1" pin="VCC"/>
</segment>
<segment>
<pinref part="MS1" gate="G$1" pin="3V"/>
<wire x1="104.14" y1="91.44" x2="104.14" y2="86.36" width="0.1524" layer="91"/>
<wire x1="104.14" y1="86.36" x2="88.9" y2="86.36" width="0.1524" layer="91"/>
<wire x1="88.9" y1="86.36" x2="88.9" y2="114.3" width="0.1524" layer="91"/>
<pinref part="SJ1" gate="G$1" pin="2"/>
<wire x1="63.5" y1="111.76" x2="63.5" y2="114.3" width="0.1524" layer="91"/>
<wire x1="63.5" y1="114.3" x2="73.66" y2="114.3" width="0.1524" layer="91"/>
<pinref part="SJ2" gate="G$1" pin="2"/>
<wire x1="73.66" y1="114.3" x2="73.66" y2="111.76" width="0.1524" layer="91"/>
<wire x1="73.66" y1="114.3" x2="83.82" y2="114.3" width="0.1524" layer="91"/>
<junction x="73.66" y="114.3"/>
<pinref part="SJ3" gate="G$1" pin="2"/>
<wire x1="83.82" y1="114.3" x2="83.82" y2="111.76" width="0.1524" layer="91"/>
<wire x1="73.66" y1="114.3" x2="73.66" y2="116.84" width="0.1524" layer="91"/>
<pinref part="SUPPLY1" gate="G$1" pin="VCC"/>
<wire x1="88.9" y1="114.3" x2="83.82" y2="114.3" width="0.1524" layer="91"/>
<junction x="83.82" y="114.3"/>
<label x="99.06" y="86.36" size="1.778" layer="95"/>
</segment>
</net>
<net name="A2F" class="0">
<segment>
<pinref part="R4" gate="G$1" pin="2"/>
<pinref part="SJ4" gate="G$1" pin="1"/>
<wire x1="172.72" y1="101.6" x2="177.8" y2="101.6" width="0.1524" layer="91"/>
<pinref part="U$1" gate="G$1" pin="A2"/>
<wire x1="187.96" y1="68.58" x2="187.96" y2="76.2" width="0.1524" layer="91"/>
<wire x1="187.96" y1="76.2" x2="177.8" y2="76.2" width="0.1524" layer="91"/>
<wire x1="177.8" y1="76.2" x2="177.8" y2="101.6" width="0.1524" layer="91"/>
<junction x="177.8" y="101.6"/>
<label x="180.34" y="76.2" size="1.778" layer="95"/>
</segment>
</net>
<net name="A1F" class="0">
<segment>
<pinref part="R5" gate="G$1" pin="2"/>
<pinref part="SJ5" gate="G$1" pin="1"/>
<wire x1="185.42" y1="101.6" x2="190.5" y2="101.6" width="0.1524" layer="91"/>
<wire x1="190.5" y1="101.6" x2="190.5" y2="68.58" width="0.1524" layer="91"/>
<junction x="190.5" y="101.6"/>
<pinref part="U$1" gate="G$1" pin="A1"/>
<label x="190.5" y="81.28" size="1.778" layer="95" rot="R90"/>
</segment>
</net>
<net name="A0F" class="0">
<segment>
<pinref part="R6" gate="G$1" pin="2"/>
<pinref part="SJ6" gate="G$1" pin="1"/>
<wire x1="198.12" y1="101.6" x2="203.2" y2="101.6" width="0.1524" layer="91"/>
<pinref part="U$1" gate="G$1" pin="A0"/>
<wire x1="193.04" y1="68.58" x2="193.04" y2="76.2" width="0.1524" layer="91"/>
<wire x1="193.04" y1="76.2" x2="203.2" y2="76.2" width="0.1524" layer="91"/>
<wire x1="203.2" y1="76.2" x2="203.2" y2="101.6" width="0.1524" layer="91"/>
<junction x="203.2" y="101.6"/>
<label x="193.04" y="76.2" size="1.778" layer="95"/>
</segment>
</net>
<net name="GP7" class="0">
<segment>
<pinref part="U$2" gate="G$1" pin="GP7"/>
<pinref part="U$4" gate="G$1" pin="8"/>
<wire x1="83.82" y1="38.1" x2="83.82" y2="22.86" width="0.1524" layer="91"/>
</segment>
</net>
<net name="GP6" class="0">
<segment>
<pinref part="U$2" gate="G$1" pin="GP6"/>
<pinref part="U$4" gate="G$1" pin="6"/>
<wire x1="81.28" y1="38.1" x2="81.28" y2="22.86" width="0.1524" layer="91"/>
</segment>
</net>
<net name="GP5" class="0">
<segment>
<pinref part="U$2" gate="G$1" pin="GP5"/>
<pinref part="U$4" gate="G$1" pin="4"/>
<wire x1="78.74" y1="38.1" x2="78.74" y2="22.86" width="0.1524" layer="91"/>
</segment>
</net>
<net name="GP4" class="0">
<segment>
<pinref part="U$2" gate="G$1" pin="GP4"/>
<pinref part="U$4" gate="G$1" pin="2"/>
<wire x1="76.2" y1="38.1" x2="76.2" y2="22.86" width="0.1524" layer="91"/>
</segment>
</net>
<net name="GP0" class="0">
<segment>
<pinref part="U$2" gate="G$1" pin="GP0"/>
<wire x1="66.04" y1="38.1" x2="66.04" y2="35.56" width="0.1524" layer="91"/>
<wire x1="66.04" y1="35.56" x2="38.1" y2="35.56" width="0.1524" layer="91"/>
<wire x1="38.1" y1="35.56" x2="38.1" y2="-2.54" width="0.1524" layer="91"/>
<wire x1="38.1" y1="-2.54" x2="48.26" y2="-2.54" width="0.1524" layer="91"/>
<pinref part="U$3" gate="G$1" pin="1"/>
<wire x1="48.26" y1="-2.54" x2="48.26" y2="0" width="0.1524" layer="91"/>
</segment>
</net>
<net name="GP1" class="0">
<segment>
<pinref part="U$3" gate="G$1" pin="2"/>
<wire x1="58.42" y1="22.86" x2="58.42" y2="33.02" width="0.1524" layer="91"/>
<pinref part="U$2" gate="G$1" pin="GP1"/>
<wire x1="58.42" y1="33.02" x2="68.58" y2="33.02" width="0.1524" layer="91"/>
<wire x1="68.58" y1="33.02" x2="68.58" y2="38.1" width="0.1524" layer="91"/>
</segment>
</net>
<net name="GP2" class="0">
<segment>
<pinref part="U$3" gate="G$1" pin="4"/>
<wire x1="58.42" y1="0" x2="58.42" y2="-5.08" width="0.1524" layer="91"/>
<wire x1="58.42" y1="-5.08" x2="71.12" y2="-5.08" width="0.1524" layer="91"/>
<pinref part="U$2" gate="G$1" pin="GP2"/>
<wire x1="71.12" y1="-5.08" x2="71.12" y2="38.1" width="0.1524" layer="91"/>
</segment>
</net>
<net name="GP3" class="0">
<segment>
<pinref part="U$2" gate="G$1" pin="GP3"/>
<wire x1="73.66" y1="38.1" x2="73.66" y2="30.48" width="0.1524" layer="91"/>
<wire x1="73.66" y1="30.48" x2="48.26" y2="30.48" width="0.1524" layer="91"/>
<pinref part="U$3" gate="G$1" pin="8"/>
<wire x1="48.26" y1="30.48" x2="48.26" y2="22.86" width="0.1524" layer="91"/>
</segment>
</net>
<net name="SCL" class="0">
<segment>
<pinref part="MS1" gate="G$1" pin="GPIOSCL"/>
<pinref part="R7" gate="G$1" pin="1"/>
<wire x1="137.16" y1="134.62" x2="137.16" y2="139.7" width="0.1524" layer="91"/>
<wire x1="137.16" y1="139.7" x2="137.16" y2="147.32" width="0.1524" layer="91"/>
<wire x1="137.16" y1="139.7" x2="149.86" y2="139.7" width="0.1524" layer="91"/>
<junction x="137.16" y="139.7"/>
<wire x1="149.86" y1="139.7" x2="149.86" y2="71.12" width="0.1524" layer="91"/>
<wire x1="149.86" y1="71.12" x2="149.86" y2="30.48" width="0.1524" layer="91"/>
<wire x1="149.86" y1="30.48" x2="187.96" y2="30.48" width="0.1524" layer="91"/>
<pinref part="U$1" gate="G$1" pin="SCL"/>
<wire x1="187.96" y1="30.48" x2="187.96" y2="40.64" width="0.1524" layer="91"/>
<pinref part="U$2" gate="G$1" pin="SCK"/>
<wire x1="86.36" y1="68.58" x2="86.36" y2="71.12" width="0.1524" layer="91"/>
<wire x1="86.36" y1="71.12" x2="149.86" y2="71.12" width="0.1524" layer="91"/>
<junction x="149.86" y="71.12"/>
<label x="149.86" y="81.28" size="1.778" layer="95" rot="R90"/>
</segment>
</net>
<net name="SDA" class="0">
<segment>
<pinref part="MS1" gate="G$1" pin="GPIOSDA"/>
<wire x1="139.7" y1="134.62" x2="139.7" y2="137.16" width="0.1524" layer="91"/>
<wire x1="139.7" y1="137.16" x2="144.78" y2="137.16" width="0.1524" layer="91"/>
<wire x1="144.78" y1="137.16" x2="147.32" y2="137.16" width="0.1524" layer="91"/>
<wire x1="147.32" y1="137.16" x2="147.32" y2="73.66" width="0.1524" layer="91"/>
<wire x1="147.32" y1="73.66" x2="147.32" y2="33.02" width="0.1524" layer="91"/>
<wire x1="147.32" y1="33.02" x2="185.42" y2="33.02" width="0.1524" layer="91"/>
<pinref part="U$1" gate="G$1" pin="SDA"/>
<wire x1="185.42" y1="33.02" x2="185.42" y2="40.64" width="0.1524" layer="91"/>
<pinref part="U$2" gate="G$1" pin="SDA"/>
<wire x1="83.82" y1="68.58" x2="83.82" y2="73.66" width="0.1524" layer="91"/>
<wire x1="83.82" y1="73.66" x2="147.32" y2="73.66" width="0.1524" layer="91"/>
<junction x="147.32" y="73.66"/>
<pinref part="R8" gate="G$1" pin="1"/>
<wire x1="144.78" y1="147.32" x2="144.78" y2="137.16" width="0.1524" layer="91"/>
<junction x="144.78" y="137.16"/>
<label x="147.32" y="81.28" size="1.778" layer="95" rot="R90"/>
</segment>
</net>
</nets>
</sheet>
</sheets>
<errors>
<approved hash="102,1,104.14,91.44,3V,VCC,,,,"/>
<approved hash="202,1,101.6,91.44,MS1,!RESET,,,,"/>
<approved hash="117,1,116.84,134.62,USB,,,,,"/>
<approved hash="117,1,111.76,134.62,VBAT,,,,,"/>
</errors>
</schematic>
</drawing>
<compatibility>
<note version="6.3" minversion="6.2.2" severity="warning">
Since Version 6.2.2 text objects can contain more than one line,
which will not be processed correctly with this version.
</note>
</compatibility>
</eagle>
